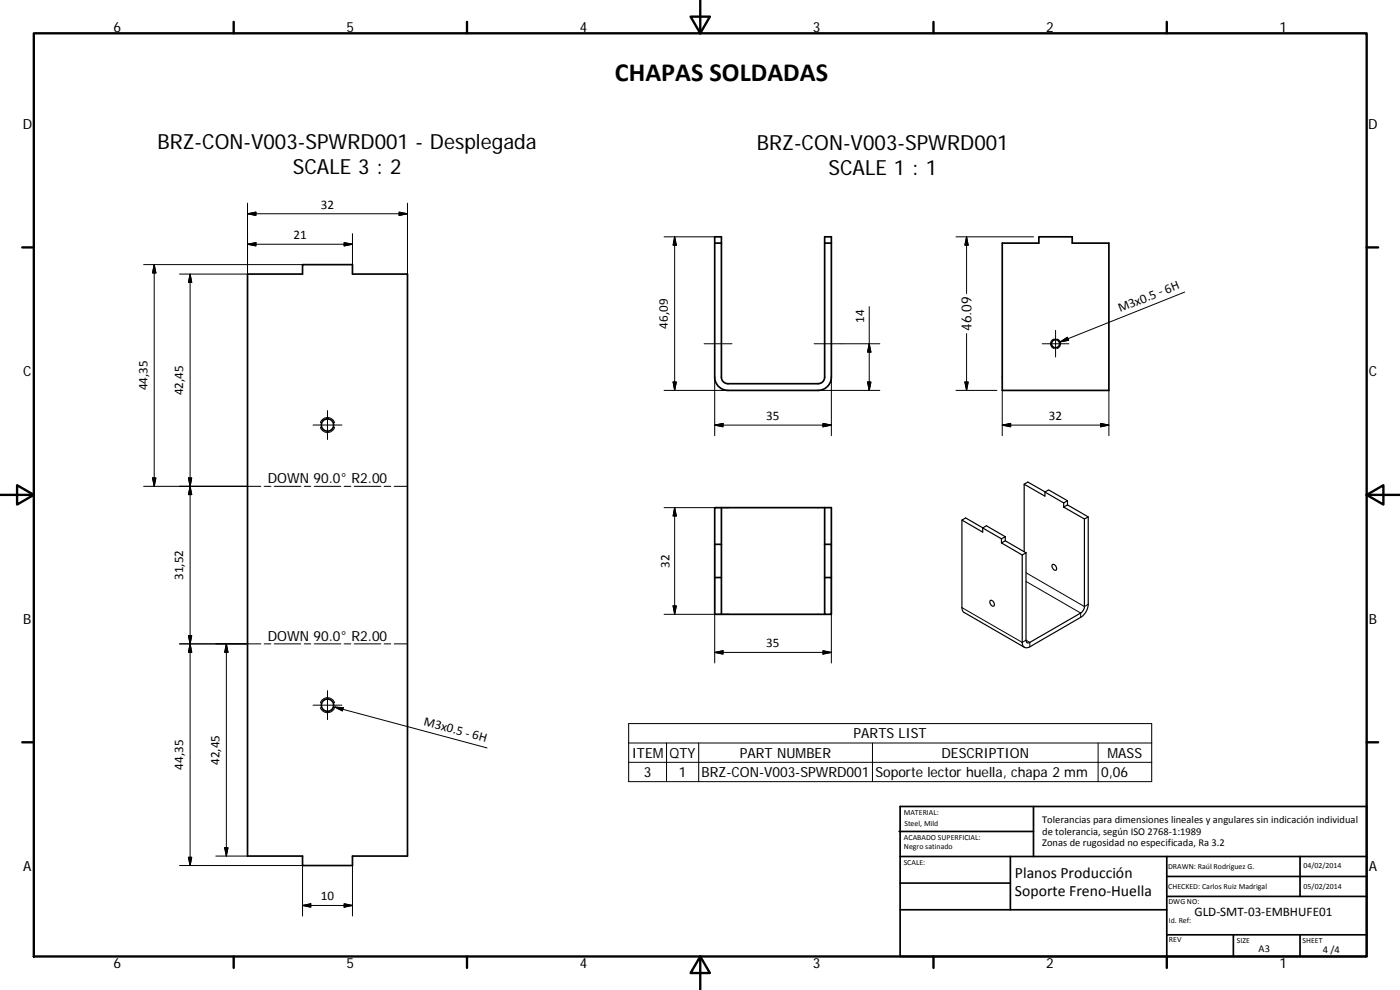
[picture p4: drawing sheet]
<svg xmlns="http://www.w3.org/2000/svg" width="420mm" height="297mm" viewBox="0 0 420 297" stroke-linecap="round" stroke-linejoin="round" font-family="sans-serif">
<g fill="none" stroke="#000" stroke-width=".51">
<path d="M216.5 72.9h-2v40.2a4 4 0 0 0 4 4h27a4 4 0 0 0 4-4v-42h-2v42a1.97 1.97 0 0 1-2 2h-27a1.96 1.96 0 0 1-2-2v-42h-2v1.8M247.5 72.9h2M300.8 72.9h11v-1.8h10v1.8h11v44.2h-32zM74.3 82.2h16.5v-2.8h15v2.8h16.5v174.7h-16.5v2.8h-15v-2.8h-16.5zM216.5 152.3h-2v11M216.5 152.3v32M216.5 152.3h31M247.5 152.3v21M247.5 152.3h2v11M214.5 163.3v21h2M214.5 173.3h2M214.5 163.3h2"/>
<path d="M247.5 173.3v11h2v-11M247.5 163.3h2v10M247.5 173.3h2M216.5 184.3h31M269.8 249.5h40.4M270.1 257h140.1M270.1 242h140.1v45h-140.1zM303.2 257v16M310.2 242v15M350.2 257v30M390.2 257v12M270.1 273h80.1"/>
<path d="M270.1 265h33.1M350.2 269h60M350.2 263h60M350.2 280.5h60M370.2 280.5v6.5M390.2 280.5v6.5"/>
<circle cx="316.8" cy="103.1" r="1.22"/>
<circle cx="98.3" cy="127.5" r="1.84"/>
<circle cx="98.3" cy="211.6" r="1.84"/>
</g>
<g fill="none" stroke="#000" stroke-width=".3">
<path d="M43.1 79.4h47.7M46.3 79.4v66.5M46.3 79.4l.5 2.5h-1zM74.3 61v84.9M74.3 64.1l2.5-.5v1zM74.3 73.3l2.5-.5v1zM74.3 64.1h48M74.3 73.3h31.5M103.3 72.8l2.5 .5-2.5 .5zM105.8 70.1v9.3M119.8 63.6l2.5 .5-2.5 .5zM122.3 61v21.2"/>
<path d="M199.3 71.1h15.2M202.5 71.1v46M202.5 71.1l.5 2.5h-1zM286.9 71.1h23.3M290.1 71.1v17M290.1 71.1l.5 2.5h-1zM53.9 82.2h20.4M57.1 82.2v177.5M57.1 82.2l.4 2.6h-1zM260.9 92v25.1M316.8 99.1v8M355.5 87.6l-37.3 15"/>
<path d="M199.3 117.1h19.2M202 114.6h1l-.5 2.5zM211.3 103.1h8.4M214.5 113.1v17.6M244.3 103.1h19.7M245.5 117.1h18.5M249.5 113.1v17.6M260.4 114.6h1l-.5 2.5zM260.9 103.1l.5 2.5h-1zM286.9 117.1h12.3M289.6 114.6h1l-.5 2.5zM290.1 100.1v17"/>
<path d="M300.8 117.1v13.6M312.8 103.1h8M316.3 101.7a1.49 1.49 0 0 0-1 1.4 1.49 1.49 0 0 0 1 1.5M317.2 101.7a1.48 1.48 0 0 1 1.1 1.4 1.48 1.48 0 0 1-1.1 1.5M318.2 102.6l2.1-1.4 .4 .9zM332.8 117.1v13.6M93.9 127.5h8.7M96.1 126.8a2.25 2.25 0 0 1 2.2-1.5 2.25 2.25 0 0 1 2.1 1.5M96.1 128.2a2.24 2.24 0 0 0 2.2 1.6 2.24 2.24 0 0 0 2.1-1.6M98.3 123.2v8.7M214.5 127.6l2.5-.6v1.1zM214.5 127.6h35"/>
<path d="M247 127l2.5 .6-2.5 .5zM300.8 127.6l2.5-.6v1.1zM300.8 127.6h32M330.3 127l2.5 .6-2.5 .5zM43.1 145.9h35.2M45.8 143.4h1l-.5 2.5zM56.5 143.4h1l-.4 2.5zM57.1 145.9l.4 2.5h-1zM79.3 145.9h2M82.3 145.9h8M91.3 145.9h2M94.3 145.9h8"/>
<path d="M103.3 145.9h2M106.3 145.9h8M115.3 145.9h2M118.3 145.9h4M199.3 152.3h19.2M202.5 152.3v32M202.5 152.3l.5 2.5h-1zM214.5 163.3v35.6M249.5 163.3v35.6M307.9 171.9l17.5 10.1 1.2-.7M307.9 174.5l16.4 9.4v1.3M53.9 193.2h24.4"/>
<path d="M56.5 190.7h1l-.4 2.5zM57.1 193.2l.4 2.5h-1zM67.9 193.2v63.7M67.9 193.2l.5 2.5h-1zM79.3 193.2h2M82.3 193.2h8M91.3 193.2h2M94.3 193.2h8M103.3 193.2h2M106.3 193.2h8M115.3 193.2h2M118.3 193.2h4"/>
<path d="M199.3 184.3h19.2M202 181.8h1l-.5 2.5zM214.5 195.7l2.5-.5v1.1zM214.5 195.7h35M247 195.2l2.5 .5-2.5 .6zM288.7 182.3l18.1 10.4 1.1-.6 1.2 .6v1.4M93.9 211.6h8.7M96.1 212.3a2.25 2.25 0 0 0 2.2 1.5 2.25 2.25 0 0 0 2.1-1.5M98.3 207.2v8.7M100.4 210.9a2.25 2.25 0 0 0-2.1-1.6 2.25 2.25 0 0 0-2.2 1.6M100.5 212.2l45.7 12.2M100.5 212.2l2.5 .1-.2 1z"/>
<path d="M188.7 217.1h156.9v17.4h-156.9zM188.7 222.9h156.9M188.7 228.7h156.9M200 222.9v11.6M209.7 222.9v11.6M261.8 222.9v11.6M329.6 222.9v11.6M53.9 259.7h36.9v15.1M56.5 257.2h1l-.4 2.5zM64.8 256.9h9.5M67.4 254.4h1l-.5 2.5zM105.8 259.7v15.1"/>
<path d="M90.8 271.7l2.5-.5v1zM90.8 271.7h15M103.3 271.2l2.5 .5-2.5 .5z"/>
</g>
<g fill="none" stroke="#000" stroke-width=".36">
<path d="M288.7 156v26.3l.2 .9 .5 .6 18.1 10.4M307.4 145.3l6.2 3.6v-1.3l1.1-.6 5.7 3.2M307.4 145.3l1.1-.7 5.1 3M307.4 145.3v20.2M313.6 147.6l5.6 3.3M319.2 150.9v1.2M320.4 151.5l6.2 3.6-1.2 .6-6.2-3.6M320.4 150.2l-1.2 .7M320.4 151.5l-1.2 .6M320.4 150.2v1.3M325.4 155.7v26.5l-.2 .8-.7 .8-15.4 8.9a.69 .69 0 0 1-.8 .1 .69 .69 0 0 1-.4-.7v-26.2M326.6 155.1v26.2a4.9 4.9 0 0 1-2.3 3.9l-15.2 8.9a1.4 1.4 0 0 1-1.7 .1 1.4 1.4 0 0 1-.6-1.5v-26.2"/>
<path d="M300.6 162.9l6.2 3.6M300.6 161.7v1.2M301.7 162.3l6.2 3.6M301.7 161l-5.7-3.2-1.1 .6v1.3l-6.2-3.7 1.1-.6 10.8 6.3M301.7 161v1.3M301.7 162.3l-1.1 .6M301.7 161l-1.1 .7M307.9 165.9l-1.1 .6M315.8 169.5a1.01 1.01 0 0 1 1.1 .4 1.01 1.01 0 0 1-.1 1.2 1.26 1.26 0 0 1-1-1.6zM297.2 180.1a1.07 1.07 0 0 1 1 .6 1.07 1.07 0 0 1-.1 1.2 1.21 1.21 0 0 1-.9-1.8z"/>
</g>
<g fill="none" stroke="#000" stroke-width=".71">
<path d="M10.1 10h400.1v277h-400.1zM70.1 6.6v3.4M140.2 6.6v3.4M207.3 5h5.8l-2.9 5zM210.2 0v10M280.2 6.6v3.4M350.2 6.6v3.4M6.7 74.2h3.4M410.2 74.2h3.4M.2 148.5h9.9M5.1 145.6l5 2.9-5 2.9zM410.2 148.5l5-2.9v5.8z"/>
<path d="M410.2 148.5h9.9M6.7 222.7h3.4M410.2 222.7h3.4M70.1 287v3.4M140.2 287v3.4M210.2 287l2.9 5h-5.8zM210.2 287v10M280.2 287v3.4M350.2 287v3.4"/>
</g>
<g fill="#000" stroke="#000" stroke-width=".3">
<path d="M74.3 64.1l2.5-.5v1zM74.3 73.3l2.5-.5v1zM103.3 72.8l2.5 .5-2.5 .5zM119.8 63.6l2.5 .5-2.5 .5zM202.5 71.1l.5 2.5h-1zM290.1 71.1l.5 2.5h-1zM46.3 79.4l.5 2.5h-1zM57.1 82.2l.4 2.6h-1zM202 114.6h1l-.5 2.5zM260.4 114.6h1l-.5 2.5zM260.9 103.1l.5 2.5h-1zM289.6 114.6h1l-.5 2.5z"/>
<path d="M318.2 102.6l2.1-1.4 .4 .9zM214.5 127.6l2.5-.6v1.1zM247 127l2.5 .6-2.5 .5zM300.8 127.6l2.5-.6v1.1zM330.3 127l2.5 .6-2.5 .5zM45.8 143.4h1l-.5 2.5zM56.5 143.4h1l-.4 2.5zM57.1 145.9l.4 2.5h-1zM202.5 152.3l.5 2.5h-1zM56.5 190.7h1l-.4 2.5zM57.1 193.2l.4 2.5h-1zM67.9 193.2l.5 2.5h-1z"/>
<path d="M202 181.8h1l-.5 2.5zM214.5 195.7l2.5-.5v1.1zM247 195.2l2.5 .5-2.5 .6zM100.5 212.2l2.5 .1-.2 1zM56.5 257.2h1l-.4 2.5zM67.4 254.4h1l-.5 2.5zM90.8 271.7l2.5-.5v1zM103.3 271.2l2.5 .5-2.5 .5z"/>
</g>
<text font-size="7.9" x="184.6" y="24.3">CHAPAS SOLDADAS</text>
<g font-size="6.3">
<text x="47.3" y="44.7">BRZ-CON-V003-SPWRD001 - Desplegada</text>
<text x="227.2" y="45.1">BRZ-CON-V003-SPWRD001</text>
<text x="87.9" y="52.3">SCALE 3 : 2</text>
<text x="248.6" y="52.6">SCALE 1 : 1</text>
</g>
<g font-size="4.7">
<text x="304.6" y="263.5">Planos Producción</text>
<text x="304.6" y="268.9">Soporte Freno‐Huella</text>
</g>
<g font-size="4.2">
<text x="34" y="9.6">6</text>
<text x="104" y="9.6">5</text>
<text x="174" y="9.6">4</text>
<text x="244" y="9.6">3</text>
<text x="314" y="9.6">2</text>
<text x="384" y="9.6">1</text>
<text x="6.8" y="38.7">D</text>
<text x="410.6" y="38.7">D</text>
<text x="291.6" y="99.3" transform="rotate(-90 291.6 99.3)">46.09</text>
<text x="7" y="112.9">C</text>
<text x="410.8" y="112.9">C</text>
<text x="80.4" y="145.1">DOWN 90.0° R2.00</text>
<text x="7" y="187.1">B</text>
<text x="410.8" y="187.1">B</text>
<text x="80.4" y="192.3">DOWN 90.0° R2.00</text>
<text x="256.2" y="221.6">PARTS LIST</text>
<text x="189.6" y="227.4">ITEM</text>
<text x="200.9" y="227.4">QTY</text>
<text x="222.1" y="227.4">PART NUMBER</text>
<text x="282.5" y="227.4">DESCRIPTION</text>
<text x="332.4" y="227.4">MASS</text>
<text x="193.2" y="233.2">3</text>
<text x="203.7" y="233.1">1</text>
<text x="210.6" y="233.2">BRZ-CON-V003-SPWRD001</text>
<text x="262.7" y="233.2">Soporte lector huella, chapa 2 mm</text>
<text x="330.4" y="233.2">0,06</text>
<text x="7" y="261.3">A</text>
<text x="410.8" y="261.3">A</text>
<text x="34" y="290.4">6</text>
<text x="104" y="290.4">5</text>
<text x="174" y="290.4">4</text>
<text x="244" y="290.4">3</text>
<text x="314" y="290.4">2</text>
<text x="384" y="290.4">1</text>
</g>
<g font-size="3.9">
<text x="96.3" y="62.6">32</text>
<text x="88" y="71.8">21</text>
<text x="336.1" y="93.7" transform="rotate(-22 336.1 93.7)">M3x0.5 ‐ 6H</text>
<text x="200.4" y="98.6" transform="rotate(-90 200.4 98.6)">46,09</text>
<text x="259.3" y="96.8" transform="rotate(-90 259.3 96.8)">14</text>
<text x="44.2" y="117.1" transform="rotate(-90 44.2 117.1)">44,35</text>
<text x="55" y="118.6" transform="rotate(-90 55 118.6)">42,45</text>
<text x="230" y="126">35</text>
<text x="314.8" y="126">32</text>
<text x="200.9" y="170.3" transform="rotate(-90 200.9 170.3)">32</text>
<text x="55" y="174" transform="rotate(-90 55 174)">31,52</text>
<text x="230" y="194.2">35</text>
<text x="127" y="217.6" transform="rotate(15 127 217.6)">M3x0.5 ‐ 6H</text>
<text x="55" y="230.9" transform="rotate(-90 55 230.9)">44,35</text>
<text x="65.8" y="229.5" transform="rotate(-90 65.8 229.5)">42,45</text>
<text x="96.3" y="270.1">10</text>
<text x="358.5" y="274.9">GLD‐SMT‐03‐EMBHUFE01</text>
</g>
<g font-size="3.1">
<text x="312.8" y="246.8">Tolerancias para dimensiones lineales y angulares sin indicación individual</text>
<text x="312.8" y="250.4">de tolerancia, según ISO 2768‐1:1989</text>
<text x="312.8" y="254">Zonas de rugosidad no especificada, Ra 3.2</text>
<text x="377.7" y="285.6">A3</text>
<text x="397" y="285.9">4 /4</text>
</g>
<g font-size="2.4">
<text x="271.2" y="244.4">MATERIAL:</text>
<text x="271.3" y="251.9">ACABADO SUPERFICIAL:</text>
<text x="271.4" y="247.9">Steel, Mild</text>
<text x="271.3" y="254.6">Negro satinado</text>
<text x="271.2" y="259.7">SCALE:</text>
<text x="350.6" y="260.8">DRAWN: Raúl Rodríguez G.</text>
<text x="391.2" y="260.6">04/02/2014</text>
<text x="350.6" y="266.8">CHECKED: Carlos Ruiz Madrigal</text>
<text x="391.2" y="266.6">05/02/2014</text>
<text x="350.7" y="271.4">DWG NO:</text>
<text x="350.8" y="276.8">Id. Ref:</text>
<text x="350.8" y="282.8">REV</text>
<text x="371.2" y="282.9">SIZE</text>
<text x="390.9" y="282.9">SHEET</text>
</g>
</svg>
